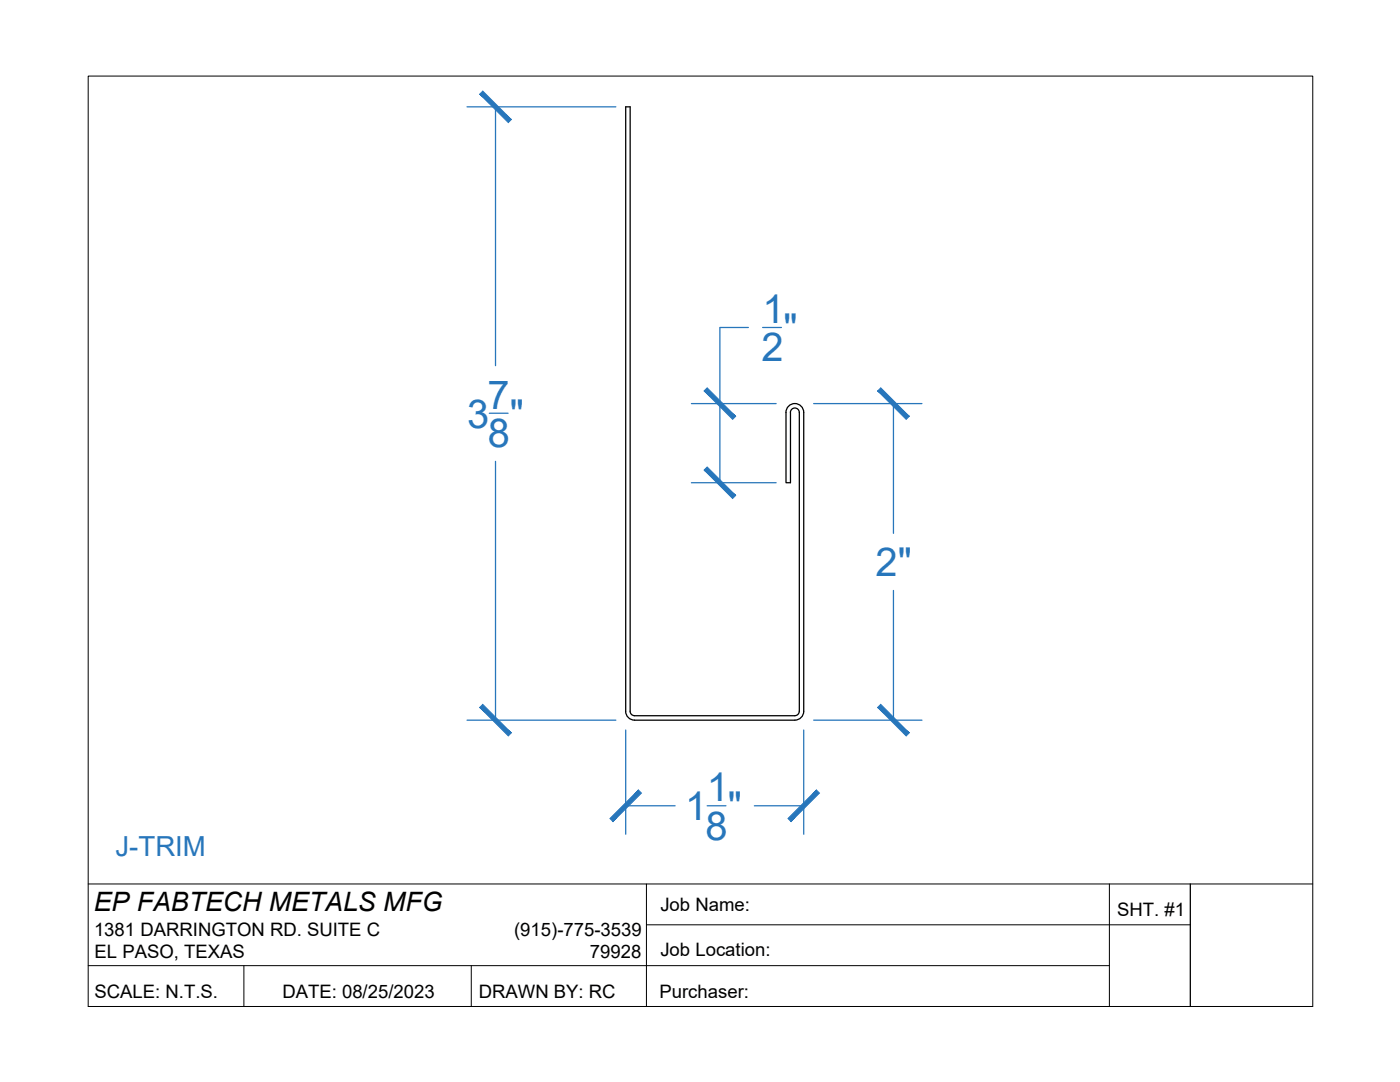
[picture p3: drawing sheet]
<svg xmlns="http://www.w3.org/2000/svg" width="279mm" height="216mm" viewBox="0 0 279 216" stroke-linecap="round" stroke-linejoin="round" font-family="sans-serif">
<!-- layer: 0 -->
<path d="M156.9 82.3a1.77 1.77 0 0 1 1.7-1.8 1.77 1.77 0 0 1 1.8 1.8M156.9 82.3v14h.9v-14M157.7 82.3a.88 .88 0 0 1 .9-.9 .88 .88 0 0 1 .9 .9M159.5 82.3v59.6a.9 .9 0 0 1-.9 .9h-32a.88 .88 0 0 1-.8-.9M160.4 82.3v59.6a1.79 1.79 0 0 1-1.8 1.8h-32a1.77 1.77 0 0 1-1.7-1.8v-120.6h.9v120.6M237.6 176.4v24.4" fill="none" stroke="#000" stroke-width=".25"/>
<path d="M17.6 15.2h244.4v185.6h-244.4zM17.6 176.4h111.4v24.4M129 176.4h133M221.4 176.4v24.4M17.6 192.7h203.8M48.7 192.7v8.1M94.1 192.7v8.1M129 184.5h108.6" fill="none" stroke="#000" stroke-width=".2"/>
<g fill="none" stroke="#2776bb" stroke-width=".25">
<path d="M93.2 21.3h29.7M98.9 21.3v51.7M149.4 65.3h-5.7v31M152.2 65.3h3.8M97.7 82.5h3.7M98.9 92.1v51.6M138 96.3h16.9M138 80.5h16.9M162.4 80.5h21.6M178.3 80.5v25.9M178.3 117.8v25.9M93.2 143.7h29.7"/>
<path d="M124.9 145.7v20.8M160.4 145.7v20.8M162.4 143.7h21.6M124.9 160.8h9.8M141.1 160.8h3.8M150.5 160.8h9.9"/>
</g>
<g fill="#2776bb" stroke="#2776bb" stroke-width=".2">
<path d="M127.4 157.6l-5.1 6.3 5.7-5.7zM127.4 157.6l-5.1 6.3-.6-.6z"/>
<path d="M157.3 163.3l.6 .6 5-6.3zM162.9 157.6l.6 .6-5.6 5.7z"/>
<path d="M95.7 18.8l5.7 5.7 .6-.6zM95.7 18.8l.7-.6 5.6 5.7z"/>
<path d="M96.4 140.6l-.7 .6 6.3 5zM95.7 141.2l6.3 5-.6 .6z"/>
<path d="M141.1 93.2l-.6 .6 6.3 5.1zM140.5 93.8l6.3 5.1-.6 .6z"/>
<path d="M140.5 78l5.7 5.7 .6-.6zM140.5 78l.6-.6 5.7 5.7z"/>
<path d="M175.2 78l5.6 5.7 .7-.6zM175.2 78l.6-.6 5.7 5.7z"/>
<path d="M175.8 140.6l-.6 .6 6.3 5zM175.2 141.2l6.3 5-.7 .6z"/>
</g>
<g font-size="7.9" fill="#2776bb">
<text x="152.2" y="64.4">1</text>
<text x="156.3" y="68.2">&quot;</text>
<text x="152" y="72">2</text>
<text x="97.3" y="81.5">7</text>
<text x="93.2" y="85.3">3 &quot;</text>
<text x="97.3" y="89.2">8</text>
<text x="174.8" y="115">2&quot;</text>
<text x="141.1" y="159.8">1</text>
<text x="136.7" y="163.6">1 &quot;</text>
<text x="140.8" y="167.5">8</text>
</g>
<text font-size="5.5" fill="#2776bb" x="23" y="170.7">J-TRIM</text>
<text font-size="5.3" x="18.7" y="181.7">EP FABTECH METALS MFG</text>
<g font-size="3.7">
<text x="131.8" y="181.7">Job Name:</text>
<text x="223" y="182.9">SHT. #1</text>
<text x="18.8" y="186.8">1381 DARRINGTON RD. SUITE C</text>
<text x="18.9" y="191.2">EL PASO, TEXAS</text>
<text x="102.6" y="186.8">(915)-775-3539</text>
<text x="117.7" y="191.2">79928</text>
<text x="131.8" y="190.8">Job Location:</text>
<text x="18.8" y="199.2">SCALE: N.T.S.</text>
<text x="56.3" y="199.2">DATE: 08/25/2023</text>
<text x="95.6" y="199.2">DRAWN BY: RC</text>
<text x="131.6" y="199.1">Purchaser:</text>
</g>
</svg>
